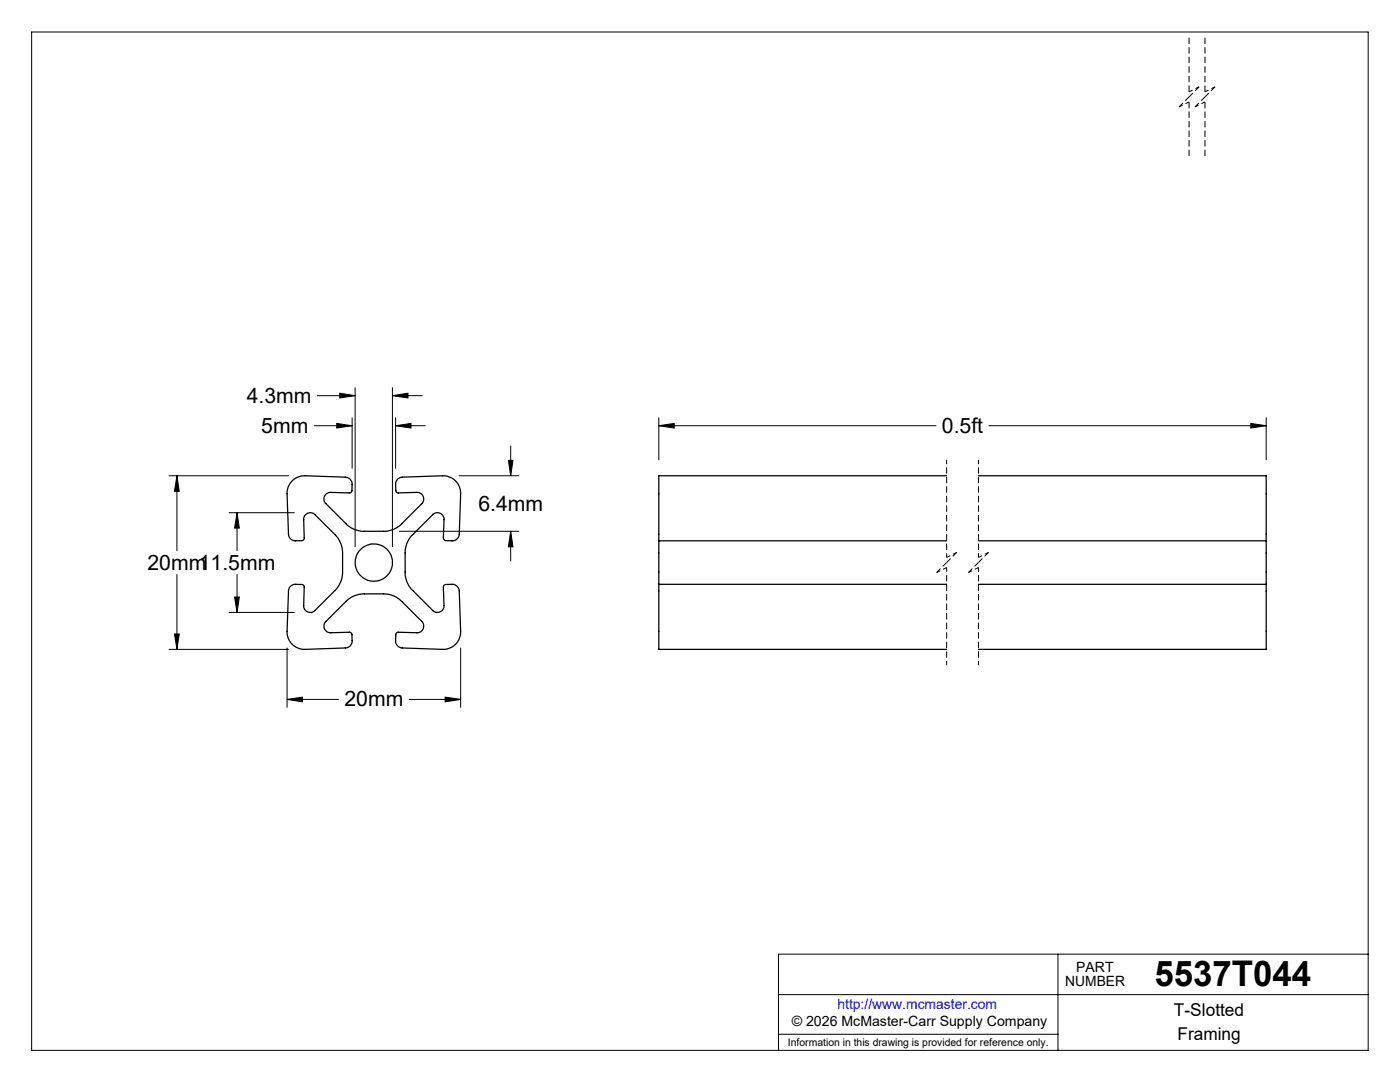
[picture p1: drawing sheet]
<svg xmlns="http://www.w3.org/2000/svg" width="279mm" height="216mm" viewBox="0 0 279 216" stroke-linecap="round" stroke-linejoin="round" font-family="sans-serif">
<g fill="none" stroke="#000" stroke-width=".2">
<path d="M6.3 6.4h266.7v203.2h-266.7zM63.3 79h7.6M67.8 78.5l3.1 .5-3.1 .4zM70.9 77.4v31.7M78.3 79l3.1-.5v.9zM78.3 77.4v31.7M78.3 79h5.9M33.7 94.9h23.9M35.3 94.9l.5 3.1h-1zM35.3 94.9v15M62.7 84.9h7.6M67.2 84.5l3.1 .4-3.1 .5z"/>
<path d="M70.3 83.4v10.1M79 84.9l3-.4v.9zM79 83.4v10.1M79 84.9h5.9M91.6 94.9h11.9M101.5 91.9h.9l-.5 3zM101.9 89v5.9M131.5 84.9l3-.4v.9zM131.5 84.9h55.3M131.5 83.4v8.4M197.4 84.9h55.3M249.6 84.5l3.1 .4-3.1 .5z"/>
<path d="M252.7 83.4v8.4M35.3 114.6v15M45.7 102.3h13M46.8 119.1h1l-.5 3.1zM47.3 102.3l.5 3.1h-1zM47.3 102.3v7.6M47.3 114.6v7.6M79.7 106h23.8M101.9 106l.5 3.1h-.9zM101.9 106v5.9M33.7 129.6h23.9M34.8 126.5h1l-.5 3.1z"/>
<path d="M45.7 122.2h13M57.3 139.6l3.1-.5v1zM57.3 129.3v11.8M57.3 139.6h10.3M81.7 139.6h10.2M88.8 139.1l3.1 .5-3.1 .5zM91.9 129.3v11.8M155.4 198.5h117.6M211.1 190.4v19.2M273 190.4h-117.6v19.2M155.4 206.4h55.7"/>
</g>
<g fill="none" stroke="#000" stroke-width=".25">
<path d="M58.4 95.9l.8-.6 1.5-.4 8.2 .3a1.38 1.38 0 0 1 1.4 1.5l-.1 1.3-.4 .4-3.8-.2a1.32 1.32 0 0 0-1.2 .8 1.32 1.32 0 0 0 .3 1.5l4.1 4.2 1.4 .9 1.5 .4h4.9l1.4-.3 1.4-.8 4.5-4.5a1.35 1.35 0 0 0 .1-1.4 1.35 1.35 0 0 0-1.2-.8l-3.9 .2-.3-.4v-1.3a1.39 1.39 0 0 1 1.3-1.5l8.2-.3a3.5 3.5 0 0 1 3.4 3.6l-.2 8.1-.3 .6-.4 .5-.5 .2h-1.6l-.3-.2-.1-.3 .1-3.9a1.33 1.33 0 0 0-.8-1.1 1.33 1.33 0 0 0-1.4 .3l-4.2 4.2-.9 1.3-.4 1.6v4.9l.3 1.3 .8 1.4 4.4 4.5a1.35 1.35 0 0 0 1.5 .2 1.35 1.35 0 0 0 .7-1.3l-.1-3.9 .4-.3h1.3a1.38 1.38 0 0 1 1.5 1.3l.2 8.3a3.5 3.5 0 0 1-3.6 3.4l-8.1-.3-.6-.2-.5-.5-.1-.5v-1.5l.2-.4 4.1 .1a1.32 1.32 0 0 0 1.2-.9 1.32 1.32 0 0 0-.3-1.4l-4.2-4.2a5.1 5.1 0 0 0-3.5-1.3h-4.1l-1.8 .4-1.4 .9-4.3 4.3a1.32 1.32 0 0 0-.1 1.4 1.32 1.32 0 0 0 1.2 .8l3.8-.1 .4 .4 .1 1.2a1.38 1.38 0 0 1-1.4 1.5l-8.2 .3a3.5 3.5 0 0 1-3.4-3.6l.3-8.2 .2-.6 .5-.5 .4-.1h1.6l.3 .2v4.2a1.32 1.32 0 0 0 .9 1.1 1.32 1.32 0 0 0 1.4-.3l4.1-4.1 .8-1.2 .3-.7 .3-1.4v-4.3l-.3-1.4-.7-1.4-4.6-4.7a1.32 1.32 0 0 0-1.5-.2 1.32 1.32 0 0 0-.7 1.3l.1 3.9-.4 .3h-1.3a1.38 1.38 0 0 1-1.4-1.3l-.3-8.5 .2-1zM188.9 94.9h-57.4v13M195.3 94.9h57.4v13M131.5 116.6v13h57.4M131.5 107.9v8.7M131.5 116.6h57.4M131.5 107.9h57.4M195.3 116.6h57.4M195.3 107.9h57.4M252.7 116.6v13h-57.4M252.7 107.9v8.7"/>
<circle cx="74.6" cy="112.2" r="3.7"/>
</g>
<path d="M237.3 7.5v10.8M240.5 7.5v10.8M237.3 20.3v10.9M240.5 20.3v10.9" fill="none" stroke="#000" stroke-width=".2" stroke-dasharray="1.3 .6" stroke-linecap="butt"/>
<path d="M237.3 18.3l2-1M240.5 18.3l2-1M235.3 21.3l2-1M238.5 21.3l2-1M186.9 114.2l2-1M188.9 111.2l2-1M193.3 114.2l2-1M195.3 111.2l2-1" fill="none" stroke="#000" stroke-width=".2" stroke-dasharray="1.3 .6" stroke-dashoffset=".5" stroke-linecap="butt"/>
<path d="M237.3 19.3l-2 2M239.3 17.3l-2 2M240.5 19.3l-2 2M242.5 17.3l-2 2M188.9 112.2l-2 2M190.9 110.2l-2 2M195.3 112.2l-2 2M197.3 110.2l-2 2" fill="none" stroke="#000" stroke-width=".2" stroke-dasharray="1.3 .6" stroke-dashoffset=".2" stroke-linecap="butt"/>
<path d="M188.9 91.7v19.5M195.3 91.7v19.5M188.9 113.2v19.5M195.3 113.2v19.5" fill="none" stroke="#000" stroke-width=".2" stroke-dasharray="1.3 .6" stroke-dashoffset=".4" stroke-linecap="butt"/>
<path d="M35.3 94.9l.5 3.1h-1zM34.8 126.5h1l-.5 3.1zM101.9 106l.5 3.1h-.9zM101.5 91.9h.9l-.5 3zM67.2 84.5l3.1 .4-3.1 .5zM79 84.9l3-.4v.9zM78.3 79l3.1-.5v.9zM67.8 78.5l3.1 .5-3.1 .4zM47.3 102.3l.5 3.1h-1zM46.8 119.1h1l-.5 3.1zM57.3 139.6l3.1-.5v1zM88.8 139.1l3.1 .5-3.1 .5zM249.6 84.5l3.1 .4-3.1 .5zM131.5 84.9l3-.4v.9z" fill="#000"/>
<text font-size="7.1" x="230.4" y="196.8">5537T044</text>
<g font-size="4.2">
<text x="49.2" y="80.3">4.3mm</text>
<text x="52.1" y="86.3">5mm</text>
<text x="188" y="86.3">0.5ft</text>
<text x="95.5" y="101.9">6.4mm</text>
<text x="29.4" y="113.6">20mm11.5mm</text>
<text x="68.7" y="141">20mm</text>
</g>
<g font-size="3.5">
<text x="234.3" y="202.8">T-Slotted</text>
<text x="235" y="207.5">Framing</text>
</g>
<g font-size="2.8">
<text x="212.6" y="196.8">NUMBER</text>
<text x="214.8" y="194">PART</text>
<text x="158" y="204.8">© 2026 McMaster-Carr Supply Company</text>
</g>
<text font-size="2.8" fill="#00f" x="167.1" y="201.4">http://www.mcmaster.com</text>
<text font-size="2.1" x="157.3" y="208.6">Information in this drawing is provided for reference only.</text>
</svg>
